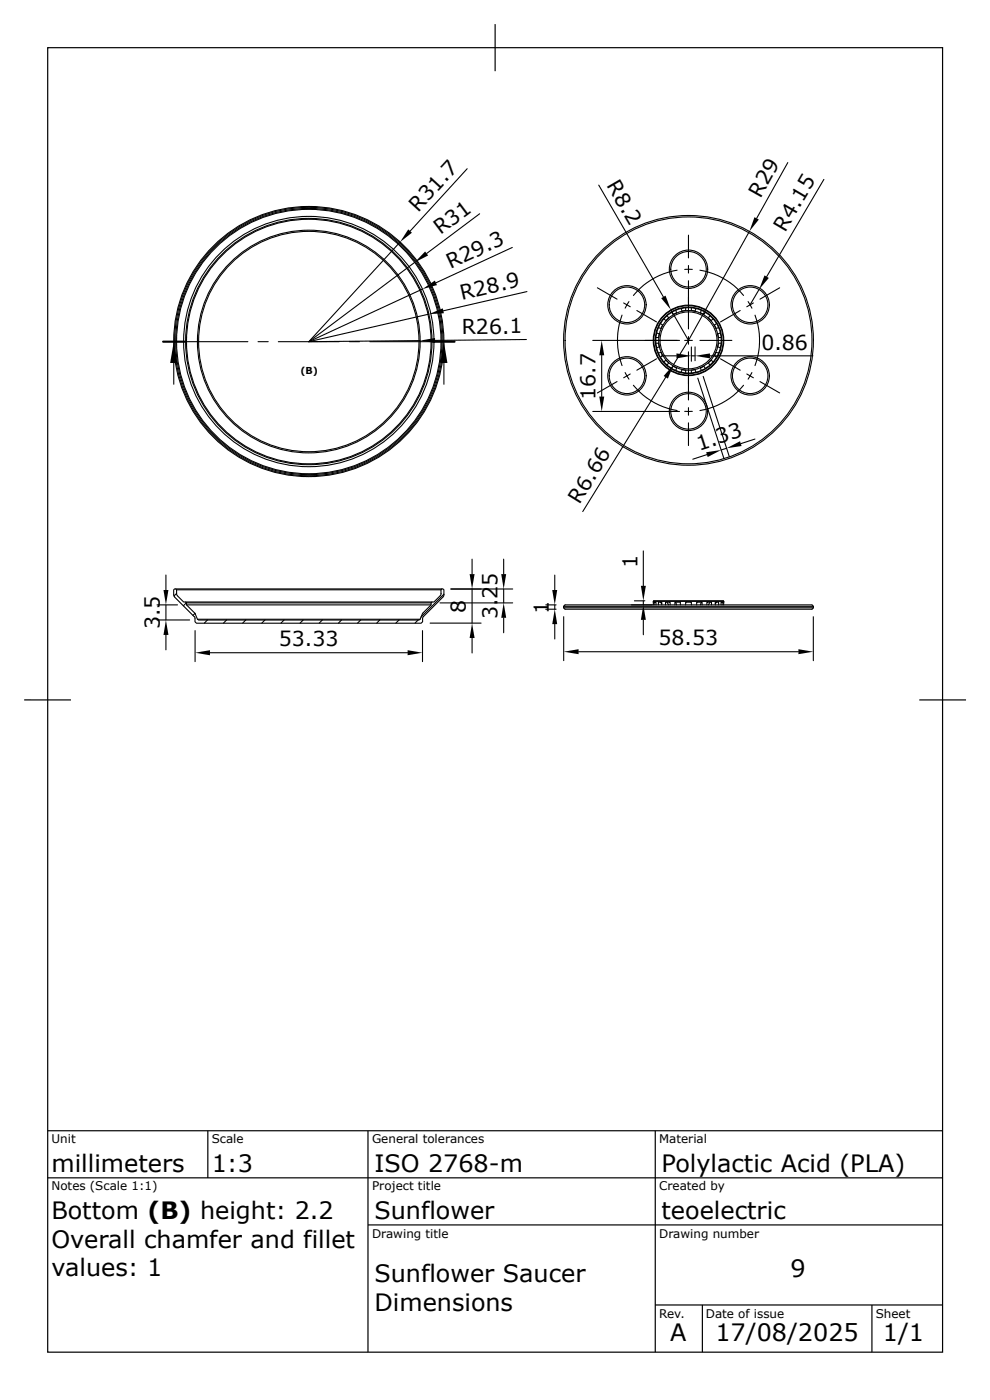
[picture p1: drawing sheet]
<svg xmlns="http://www.w3.org/2000/svg" width="210mm" height="297mm" viewBox="0 0 210 297" stroke-linecap="round" stroke-linejoin="round" font-family="sans-serif">
<g fill="none" stroke="#000" stroke-width=".25">
<path d="M10.1 10.1h190.1v277.1h-190.1zM105.1 5.1v10M5.1 148.7h10M205.1 148.7h-9.9M10.1 240.2h190.1M10.1 250.2h190.1M44.1 240.2v10M78.1 240.2v47M139.1 240.2v47M78.1 260.2h122.1M139.1 277.2h61.1M149.1 277.2v10"/>
<path d="M185.2 277.2v10"/>
</g>
<g fill="none" stroke="#000" stroke-width=".23">
<path d="M99.2 35.8l-12.1 13.3M127.1 39.3l13.8 23.8M167.3 34.5l-6.6 11.9M175 38.1l-12.2 20.7M84.9 51.4l-19.3 21.2M88.1 55.7l-22.5 16.9M101.9 45.4l-11.3 8.4M108.8 52.6l-16.2 7.5M143.8 57.4a15.1 15.1 0 0 0-9.3 5.4M145.4 57.2h1.6M146.2 49.9v4.9M146.2 56.4v1.6"/>
<path d="M146.2 59.6v10.3M148.6 57.4a15.1 15.1 0 0 1 9.3 5.4M159.1 49.1l-12.9 23.2M36.9 77.1v4.5M39.2 72.6h13.4M54.8 72.6h2.2M59.1 72.6h12.9M74.2 72.6h2.2M78.5 72.6h13.5M89.2 72.3l-23.6 .3M89.7 61.4l-24.1 11.2M91.1 66.7l-25.5 5.9"/>
<path d="M94.3 77.1v4.5M111.8 72.1l-19.4 .2M111.9 61.9l-17.8 4.1M125.9 72.3h18.4M126.9 61.1l4.1 2.4M127.8 75.5v8.7M132.1 66.9a15.3 15.3 0 0 0 0 10.8M132.4 64.3l1.4 .9M132.7 79.1l.9 1.4M133.6 64.1l-.9 1.4M133.8 79.4l-1.4 .8M135.2 66l4.2 2.4"/>
<path d="M139.3 72.9h.6l.1 .8-.6 .2M139.4 76.2l-4.2 2.4M139.4 70.7l.6 .2-.1 .8h-.6M139.8 75l.6-.2 .3 .7-.4 .4M140.3 68.7l.4 .3-.3 .8-.6-.2M140.5 75.6h3.1M141 76.8l.4-.3 .6 .6M141.7 67l.3 .5M142 77.1l-.3 .4M142 67.5l-.6 .6-.4-.4M142.5 65.8l3.7 6.5M142.6 66.3l.4 .5 .7-.4"/>
<path d="M142.6 78.2l.4-.4 .7 .3-.2 .6M143.5 65.9l.2 .5M144.6 79.1l.2-.6 .8 .1v.6M145.4 72.3h1.6M145.6 65.4v.6l-.8 .1-.2-.6M146.2 71.5v1.6M146.2 74.7v10.3M146.2 72.3l-3.2 5.1M146.8 65.4v.5l.8 .2 .2-.6M146.8 73.7v3M146.8 75.6h.8M147.6 73.7v2.9"/>
<path d="M147.8 79.1l-.2-.6-.8 .1v.6M148.6 72.3h6.8M148.9 65.9l-.2 .5M149.3 80l5.6 17M149.8 66.3l-.3 .5-.8-.4M149.8 78.2l-.4-.4-.7 .3 .2 .6M150.8 67l-.4 .5 .6 .6 .5-.4M150.8 75.6h21.8M151.5 76.8l-.5-.3-.6 .6 .4 .4M151.7 69.1l.4 .7 .5-.2M151.7 75.5l.5 .4M152.2 68.7l-.5 .3"/>
<path d="M152.5 71.7h.6M152.5 72.9h.6M152.6 72.9l-.2 .8 .6 .2M152.6 75l-.5-.2-.4 .7M153 70.7l-.6 .2 .2 .8M153 76.2l4.2 2.4M157.2 66l-4.2 2.4M158.6 79.4l1.4 .8M158.9 64.1l.8 1.4M159.7 79.1l-.8 1.4M160 64.3l-1.4 .9M160.3 66.9a15.3 15.3 0 0 1 0 10.8"/>
<path d="M161.2 61.5l-1.9 3.2M165.6 61.1l-4.2 2.4M125.9 87.4h18.4M131 81l-4.1 2.5M134.5 81.8a15.2 15.2 0 0 0 9.3 5.4M141.4 80.1l-17.7 28.6M145.4 87.4h1.6M146.2 86.6v1.6M146.2 89.8v4.8M148.2 80.3l5.5 17.1M150.1 96.6l-3 .9M154.3 95.2l-1.2 .4"/>
<path d="M157.9 81.8a15.1 15.1 0 0 1-9.3 5.4M160.3 93.3l-3 .9M161.4 81l4.2 2.5M100.2 118.8v3.1M107 118.8v3.1M136.6 117v7.4M33.3 128.5h4.4M33.3 131.7h7M35.2 122.1v3.2M35.2 128.5v3.2M35.2 134.9v3.1M37.3 125.1h56.5"/>
<path d="M37.5 125.3h56.1M37.5 126l-.6 .6M37.7 126.5l1.3 1.4h.4l.2 .2v.4l1.9 1.9M39.4 127.9h52.3M39.6 128l-.6 .7M39.6 128.5h51.9M39.6 128.1h51.9M41.4 130.3l-.4 .4M41.4 133.9v6.6M41.5 130.4l.4 1.1 .3 .2h46.8l.2-.2 .5-1.1M41.9 131.5h47.3M44.1 131.7l-.7 .6"/>
<path d="M44.6 138.6h42M48.1 131.7l-.6 .6M52.2 131.7l-.7 .6M56.3 131.7l-.7 .6M60.3 131.7l-.6 .6M64.4 131.7l-.7 .6M68.5 131.7l-.7 .6M72.5 131.7l-.6 .6M76.6 131.7l-.7 .6M80.7 131.7l-.7 .6M84.7 131.7l-.6 .6M88.8 131.7l-.7 .6"/>
<path d="M89.7 133.9v6.6M91.3 132.3h10.9M93.4 128.1h15.5M93.5 126.5l-1.3 1.4h-.5l-.2 .2v.4l-1.8 1.9M93.5 126.5l.1-.3v-.9l.5-.2 .2 .2-.1 1.3-4.4 4.5-.1 1-.3 .3h-47.7l-.3-.3v-.9l-.2-.2-4.1-4.2-.2-1.5 .2-.2 .4 .2v.9l.2 .3M94.3 126.2l-4.9 4.9M95.7 125.1h13.2M100.2 125.1v7.2M100.2 135.5v3.2M107 125.1v3M107 131.2v3.2M115.9 128.5h2.2"/>
<path d="M115.9 129.4h2.2M117.8 122.1v3.2M117.8 128.5v.9M117.8 132.6v3.1M119.7 129.1l.3 .3h52.4l.3-.3M119.7 128.8l.3-.3h52.4l.3 .3v.3M119.7 129.1h53M119.7 128.8h53M119.7 128.8v.3M119.7 131v9.3M122.9 138.4h46.6M134.1 128.5h4.4"/>
<path d="M134.7 127.6h2.2M136.6 127.6v.9M136.6 131.7v3.1M138.7 127.7h15M138.9 128.5v-.6h.4v.6M139.8 128.5v-.6h.7v.6M140.3 127.9l.2 .3M141.3 128.5v-.6h1v.6M141.7 127.9l.3 .6M143.3 128.5v-.6h1.2v.6M143.5 127.9l.2 .6M145.6 128.5v-.6h1.2v.6"/>
<path d="M147.9 128.5v-.6h1.2v.6M148.9 127.9l-.2 .6M150.1 128.5v-.6h1v.6M150.8 127.9l-.4 .6M151.9 128.5v-.6h.7v.6M152.2 127.9l-.3 .3M153.1 128.5v-.6h.4v.6M153.7 127.7l-.1-.1h-14.8l-.1 .9M153.7 127.7v.8M172.7 131v9.3"/>
<circle cx="146.2" cy="57.2" r="4.1"/>
<circle cx="146.2" cy="57.2" r="3.8"/>
<circle cx="65.6" cy="72.5" r="28.7"/>
<circle cx="65.6" cy="72.5" r="26.2"/>
<circle cx="65.6" cy="72.5" r="28.3"/>
<circle cx="65.6" cy="72.5" r="23.7"/>
<circle cx="65.6" cy="72.5" r="23.4"/>
<circle cx="65.6" cy="72.5" r="26"/>
<circle cx="65.6" cy="72.5" r="28.5"/>
<circle cx="65.6" cy="72.5" r="26.6"/>
<circle cx="65.6" cy="72.5" r="28.1"/>
<circle cx="133.1" cy="64.7" r="4.1"/>
<circle cx="133.1" cy="79.8" r="4.1"/>
<circle cx="133.1" cy="79.8" r="3.8"/>
<circle cx="133.1" cy="64.7" r="3.8"/>
<circle cx="146.2" cy="72.3" r="26.5"/>
<circle cx="146.2" cy="72.3" r="7.5"/>
<circle cx="146.2" cy="72.3" r="7.1"/>
<circle cx="146.2" cy="72.3" r="6.3"/>
<circle cx="146.2" cy="72.3" r="6"/>
<circle cx="146.2" cy="72.3" r="7"/>
<circle cx="146.2" cy="72.3" r="7.4"/>
<circle cx="146.2" cy="72.3" r="26.2"/>
<circle cx="159.3" cy="64.7" r="4.1"/>
<circle cx="159.3" cy="79.8" r="4.1"/>
<circle cx="159.3" cy="79.8" r="3.8"/>
<circle cx="159.3" cy="64.7" r="3.8"/>
<circle cx="146.2" cy="87.4" r="4.1"/>
<circle cx="146.2" cy="87.4" r="3.8"/>
</g>
<g fill="#000">
<path d="M86.7 48.7l.8 .7-2.6 2zM90.3 53.4l.6 .9-2.8 1.4zM89.7 61.4l2.6-1.8 .5 .9zM160.2 46.1l.9 .5-2 2.5zM162.3 58.5l1 .5-2.1 2.5zM36.9 72.6l.7 4.5h-1.5zM89.2 72.3l3.2-.5v1zM94.3 72.6l.7 4.5h-1.5zM91.1 66.7l2.9-1.2 .3 1zM127.8 72.3l.5 3.2h-1zM143 77.4l-1.2 3-.9-.5zM140.4 63.3l.9-.5 1.2 3z"/>
<path d="M143.6 75.1l3.2 .5-3.2 .5zM147.6 75.6l3.2-.5v1zM127.3 84.2h1l-.5 3.2zM150 96.1l3.1-.5-2.8 1.5zM154.3 95.2l2.8-1.5 .4 1zM34.7 125.3h1.1l-.6 3.2zM35.2 131.7l.6 3.2h-1.1zM41.4 138.6l3.2-.5v1.1zM86.6 138.1l3.1 .5-3.1 .6zM100.2 132.3l.6 3.2h-1.1zM99.7 121.9h1.1l-.6 3.2zM107 128.1l.5 3.1h-1.1z"/>
<path d="M106.4 121.9h1.1l-.5 3.2zM117.3 125.3h1l-.5 3.2zM117.8 129.4l.5 3.2h-1zM119.7 138.4l3.2-.5v1zM136.6 128.5l.5 3.2h-1zM136.1 124.4h1l-.5 3.2zM169.5 137.9l3.2 .5-3.2 .5z"/>
</g>
<path d="M34.6 72.6h4.6M92 72.6h4.5" fill="none" stroke="#000" stroke-width=".46"/>
<g font-size="5.1">
<text x="10.9" y="249">millimeters</text>
<text x="45" y="249">1:3</text>
<text x="79.5" y="249">ISO 2768-m</text>
<text x="140.5" y="249">Polylactic Acid (PLA)</text>
<text x="10.9" y="258.9">Bottom (B) height: 2.2</text>
<text x="79.5" y="258.9">Sunflower</text>
<text x="140.5" y="258.9">teoelectric</text>
<text x="10.9" y="265">Overall chamfer and fillet</text>
<text x="10.9" y="271.1">values: 1</text>
<text x="79.5" y="272.3">Sunflower Saucer</text>
<text x="167.8" y="271.3">9</text>
<text x="79.5" y="278.4">Dimensions</text>
<text x="142.3" y="284.8">A</text>
<text x="151.9" y="284.8">17/08/2025</text>
<text x="187.5" y="284.8">1/1</text>
</g>
<g font-size="4.4">
<text x="128.7" y="39.4" transform="rotate(60 128.7 39.4)">R8.2</text>
<text x="88.8" y="45.2" transform="rotate(-48 88.8 45.2)">R31.7</text>
<text x="161.5" y="42.2" transform="rotate(-61 161.5 42.2)">R29</text>
<text x="93.6" y="50" transform="rotate(-37 93.6 50)">R31</text>
<text x="166.8" y="49.4" transform="rotate(-60 166.8 49.4)">R4.15</text>
<text x="95.6" y="57.2" transform="rotate(-25 95.6 57.2)">R29.3</text>
<text x="98" y="63.7" transform="rotate(-13 98 63.7)">R28.9</text>
<text x="98" y="70.9" transform="rotate(-1 98 70.9)">R26.1</text>
<text x="161.7" y="74.2">0.86</text>
<text x="126.4" y="85" transform="rotate(-90 126.4 85)">16.7</text>
<text x="148.5" y="95.7" transform="rotate(-18 148.5 95.7)">1.33</text>
<text x="123.1" y="107.3" transform="rotate(-58 123.1 107.3)">R6.66</text>
<text x="105.6" y="124.4" transform="rotate(-90 105.6 124.4)">5</text>
<text x="135.3" y="120.6" transform="rotate(-90 135.3 120.6)">1</text>
<text x="33.9" y="130.9" transform="rotate(-90 33.9 130.9)">.5</text>
<text x="98.9" y="130.1" transform="rotate(-90 98.9 130.1)">8</text>
<text x="105.6" y="131.5" transform="rotate(-90 105.6 131.5)">3.</text>
<text x="105.6" y="127.2" transform="rotate(-90 105.6 127.2)">2</text>
<text x="116.5" y="130.4" transform="rotate(-90 116.5 130.4)">1</text>
<text x="33.9" y="133.7" transform="rotate(-90 33.9 133.7)">3</text>
<text x="59.2" y="137.3">53.33</text>
<text x="139.8" y="137.1">58.53</text>
</g>
<g font-size="2.5">
<text x="10.9" y="242.9">Unit</text>
<text x="45" y="242.9">Scale</text>
<text x="79" y="242.9">General tolerances</text>
<text x="140" y="242.9">Material</text>
<text x="10.9" y="252.8">Notes (Scale 1:1)</text>
<text x="79" y="252.8">Project title</text>
<text x="140" y="252.8">Created by</text>
<text x="79" y="262.9">Drawing title</text>
<text x="140" y="262.9">Drawing number</text>
<text x="140" y="280">Rev.</text>
<text x="149.9" y="280">Date of issue</text>
<text x="186" y="280">Sheet</text>
</g>
<text font-size="2" x="63.8" y="79.5">(B)</text>
</svg>
